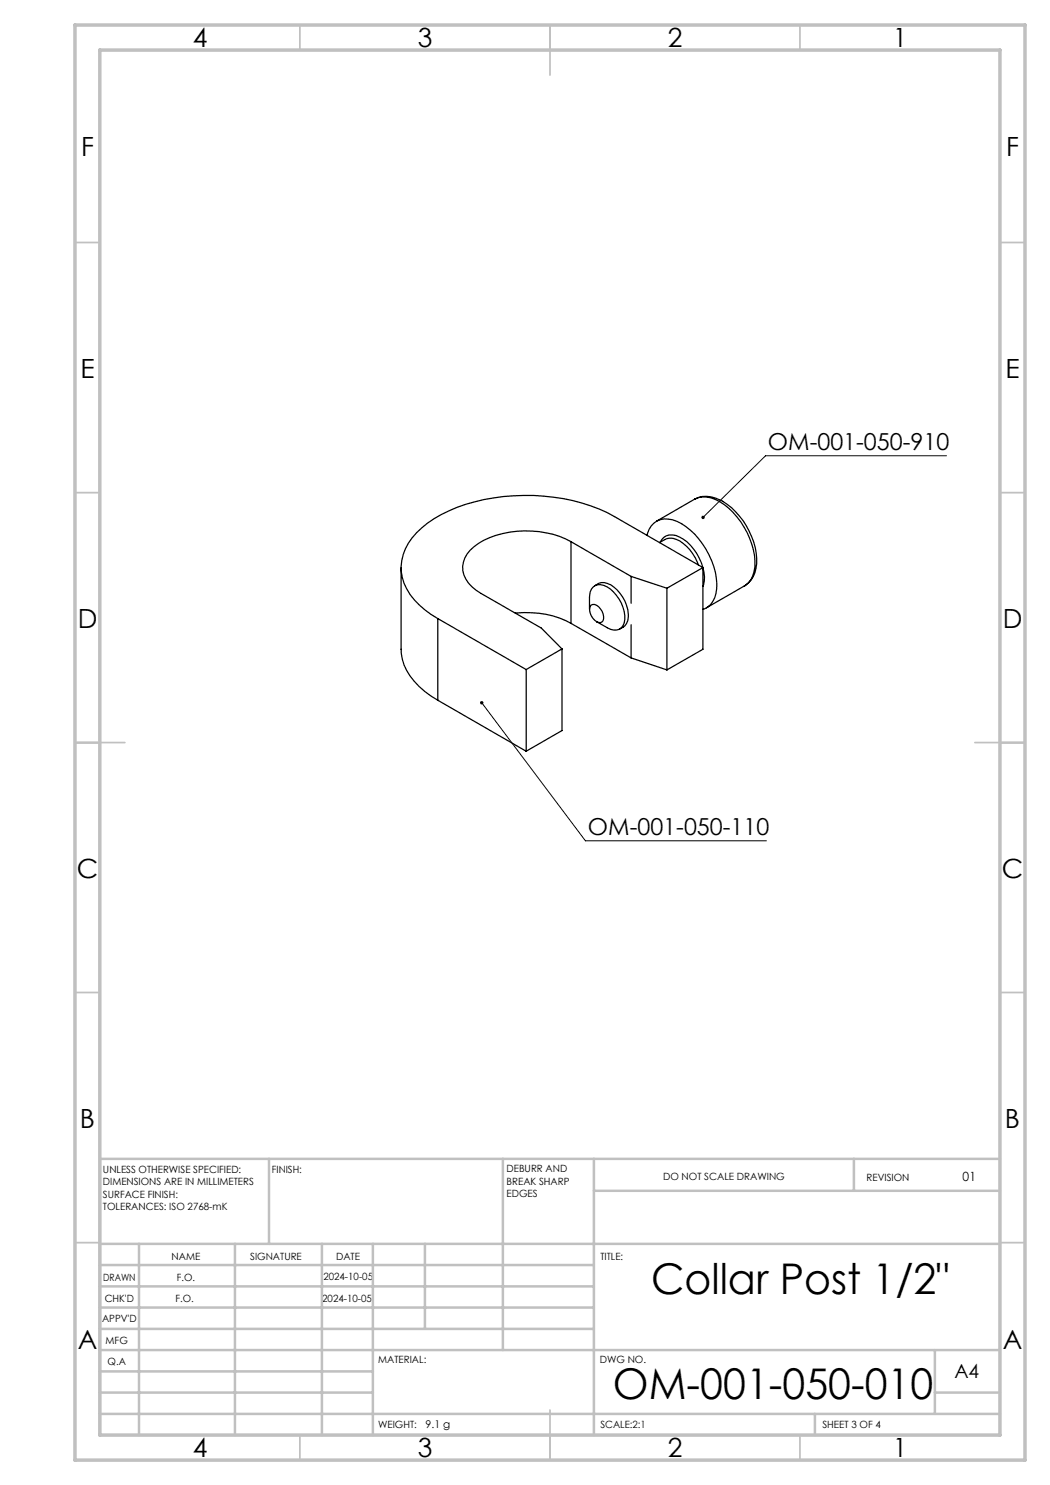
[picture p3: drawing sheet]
<svg xmlns="http://www.w3.org/2000/svg" width="210mm" height="297mm" viewBox="0 0 210 297" stroke-linecap="round" stroke-linejoin="round" font-family="sans-serif">
<g fill="none" stroke="#000" stroke-width=".25">
<path d="M139 99.8a6.1 6.1 0 0 1 6.4 1.1 15 15 0 0 1 5.9 11.8 5.4 5.4 0 0 1-2.4 4.5M139 99.8a5.5 5.5 0 0 1 5.9 1.1 15.6 15.6 0 0 1 6.1 12.4 4.6 4.6 0 0 1-2.1 3.9M139 99.8l-7.7 4.4M80.2 113.5v16.4a11 11 0 0 0 4.7 8.4l2.7 1.7M114.2 108.3a19.6 19.6 0 0 0-18.5 .4 5.8 5.8 0 0 0-3.1 5.5 6.6 6.6 0 0 0 3.6 4.5l12.1 6.9 4.1 4.2M114.2 108.3l12 7M114.2 108.3v16.4M119 117.2a2.55 2.55 0 0 1 3.2-.2 7.3 7.3 0 0 1 3.4 7.1 2.35 2.35 0 0 1-1.6 1.7M126.2 115.3l7.2 2.3M126.2 115.3v5.3M129.4 107.1a3.9 3.9 0 0 1 5.1-3.1 13.7 13.7 0 0 1 7.8 8.2 9.4 9.4 0 0 1 .3 8.1 3.4 3.4 0 0 1-2 1.6M131.9 108.5a3.3 3.3 0 0 1 4.7 .2 9.8 9.8 0 0 1 3.1 4.3"/>
<path d="M132 108.4a2.55 2.55 0 0 1 3.9-1 9.8 9.8 0 0 1 5 8.8l-.3 1.1M133.4 117.6v16.4M140.6 113.5l-17.7-10.2a37.9 37.9 0 0 0-24.2-3.7 28.6 28.6 0 0 0-14.3 5.9 9.8 9.8 0 0 0-3.6 11.2 14.6 14.6 0 0 0 6.8 7M140.6 113.5l-7.2 4.1M140.6 113.5v16.4l-7.2 4.1M148.9 117.2l-7.6 4.4M87.6 123.7l17.6 10.2M87.6 123.7v16.3M103 122.6a19.3 19.3 0 0 1 11.2 2.1M105.2 133.9v16.3M112.4 129.8l-7.2 4.1M112.4 129.8v16.3l-7.2 4.1"/>
<path d="M114.2 124.7l12 6.9M117.9 121.9a7.8 7.8 0 0 1 .4-4.1 2.16 2.16 0 0 1 3.2-.4 7.3 7.3 0 0 1 3.3 7.2 2.05 2.05 0 0 1-3.3 1l-2.2-1.2M118.3 121a1.78 1.78 0 0 1 2.1 1.2 1.98 1.98 0 0 1 0 2.2 1.73 1.73 0 0 1-2.1-1.2 1.98 1.98 0 0 1 0-2.2zM126.2 125v6.6M126.2 131.6l7.2 2.4M87.6 140l17.6 10.2"/>
</g>
<path d="M189.3 91.2h-36.2l-12.5 12.3M96.3 140.5l20.8 27.7h36.2" fill="none" stroke="#000" stroke-width=".2"/>
<g fill="none" stroke="#c0c0c0" stroke-width=".35">
<path d="M60 5v5M110 5v10M160 5v5M15 48.5h5M200 48.5h5M15 98.5h5M200 98.5h5M15 148.5h10M195 148.5h10M15 198.5h5M200 198.5h5M15 248.5h5"/>
<path d="M200 248.5h5M60 287v5M110 282v10M160 287v5"/>
</g>
<g fill="none" stroke="#c0c0c0" stroke-width=".5">
<path d="M53.8 231.8v17M100.6 231.8v38.2M118.8 231.8v55.2M118.8 238.2h81.2M170.8 231.8v6.4M200 231.8h-180v55.2M20 248.8h180M20 257.3h98.8M20 253h98.8M27.8 248.8v38.2M47 248.8v38.2M64.4 248.8v38.2"/>
<path d="M74.6 248.8v38.2M85 248.8v17M20 265.8h98.8M20 261.5h98.8M20 278.5h54.6M20 274.3h54.6M20 270h180M187 278.5h13M187 270v12.8M20 282.8h180M163 282.8v4.2"/>
</g>
<path d="M15 5h190v287h-190zM20 10h180v277h-180z" fill="none" stroke="#c0c0c0" stroke-width=".7"/>
<path d="M96.1 140.3a.34 .34 0 0 0 0 .5 .34 .34 0 0 0 .6-.2 .34 .34 0 0 0-.5-.4l.1 .3zM140.4 103.3l-.1 .2 .1 .2 .2-.2-.2 .2a.33 .33 0 0 0 .4 0 .33 .33 0 0 0 0-.4 .33 .33 0 0 0-.4 0z" fill="#000"/>
<g font-size="8.5">
<text x="130.2" y="258.8">Collar Post 1/2&quot;</text>
<text x="122.6" y="279.7">OM-001-050-010</text>
</g>
<g font-size="5.3">
<text x="38.5" y="9.5">4</text>
<text x="83.5" y="9.5">3</text>
<text x="133.6" y="9.5">2</text>
<text x="178.6" y="9.5">1</text>
<text x="16.2" y="31.3">F</text>
<text x="201.2" y="31.3">F</text>
<text x="16.1" y="75.5">E</text>
<text x="201.1" y="75.5">E</text>
<text x="15.5" y="125.5">D</text>
<text x="200.5" y="125.5">D</text>
<text x="15.4" y="175.5">C</text>
<text x="200.4" y="175.5">C</text>
<text x="16" y="225.5">B</text>
<text x="201" y="225.5">B</text>
<text x="15.5" y="269.8">A</text>
<text x="200.5" y="269.8">A</text>
<text x="38.5" y="291.5">4</text>
<text x="83.5" y="291.5">3</text>
<text x="133.6" y="291.5">2</text>
<text x="178.6" y="291.5">1</text>
</g>
<g font-size="4.7">
<text x="153.6" y="90.1">OM-001-050-910</text>
<text x="117.6" y="167.1">OM-001-050-110</text>
</g>
<text font-size="3.9" x="190.9" y="275.5">A4</text>
<text font-size="2.5" x="192.5" y="236.1">01</text>
<text font-size="2.1" x="85.1" y="285.6">9.1 g</text>
<g font-size="2">
<text x="20.6" y="234.6">UNLESS OTHERWISE SPECIFIED:</text>
<text x="20.6" y="237.1">DIMENSIONS ARE IN MILLIMETERS</text>
<text x="20.6" y="239.6">SURFACE FINISH:</text>
<text x="54.4" y="234.6">FINISH:</text>
<text x="101.3" y="234.5">DEBURR AND</text>
<text x="101.3" y="237">BREAK SHARP</text>
<text x="101.3" y="239.5">EDGES</text>
<text x="132.6" y="236">DO NOT SCALE DRAWING</text>
<text x="173.3" y="236.2">REVISION</text>
<text x="20.6" y="242.1">TOLERANCES: ISO 2768-mK</text>
<text x="34.3" y="252">NAME</text>
<text x="50" y="251.9">SIGNATURE</text>
<text x="67.2" y="251.9">DATE</text>
<text x="120.1" y="251.9">TITLE:</text>
<text x="20.6" y="256.1">DRAWN</text>
<text x="35.3" y="256.1">F.O.</text>
<text x="64.7" y="255.9">2024-10-05</text>
<text x="20.9" y="260.3">CHK'D</text>
<text x="35.1" y="260.3">F.O.</text>
<text x="64.4" y="260.3">2024-10-05</text>
<text x="20.4" y="264.4">APPV'D</text>
<text x="21.1" y="268.8">MFG</text>
<text x="21.5" y="273">Q.A</text>
<text x="75.6" y="272.5">MATERIAL:</text>
<text x="120" y="272.5">DWG NO.</text>
<text x="75.6" y="285.5">WEIGHT:</text>
<text x="120.1" y="285.6">SCALE:2:1</text>
<text x="164.5" y="285.6">SHEET 3 OF 4</text>
</g>
</svg>
